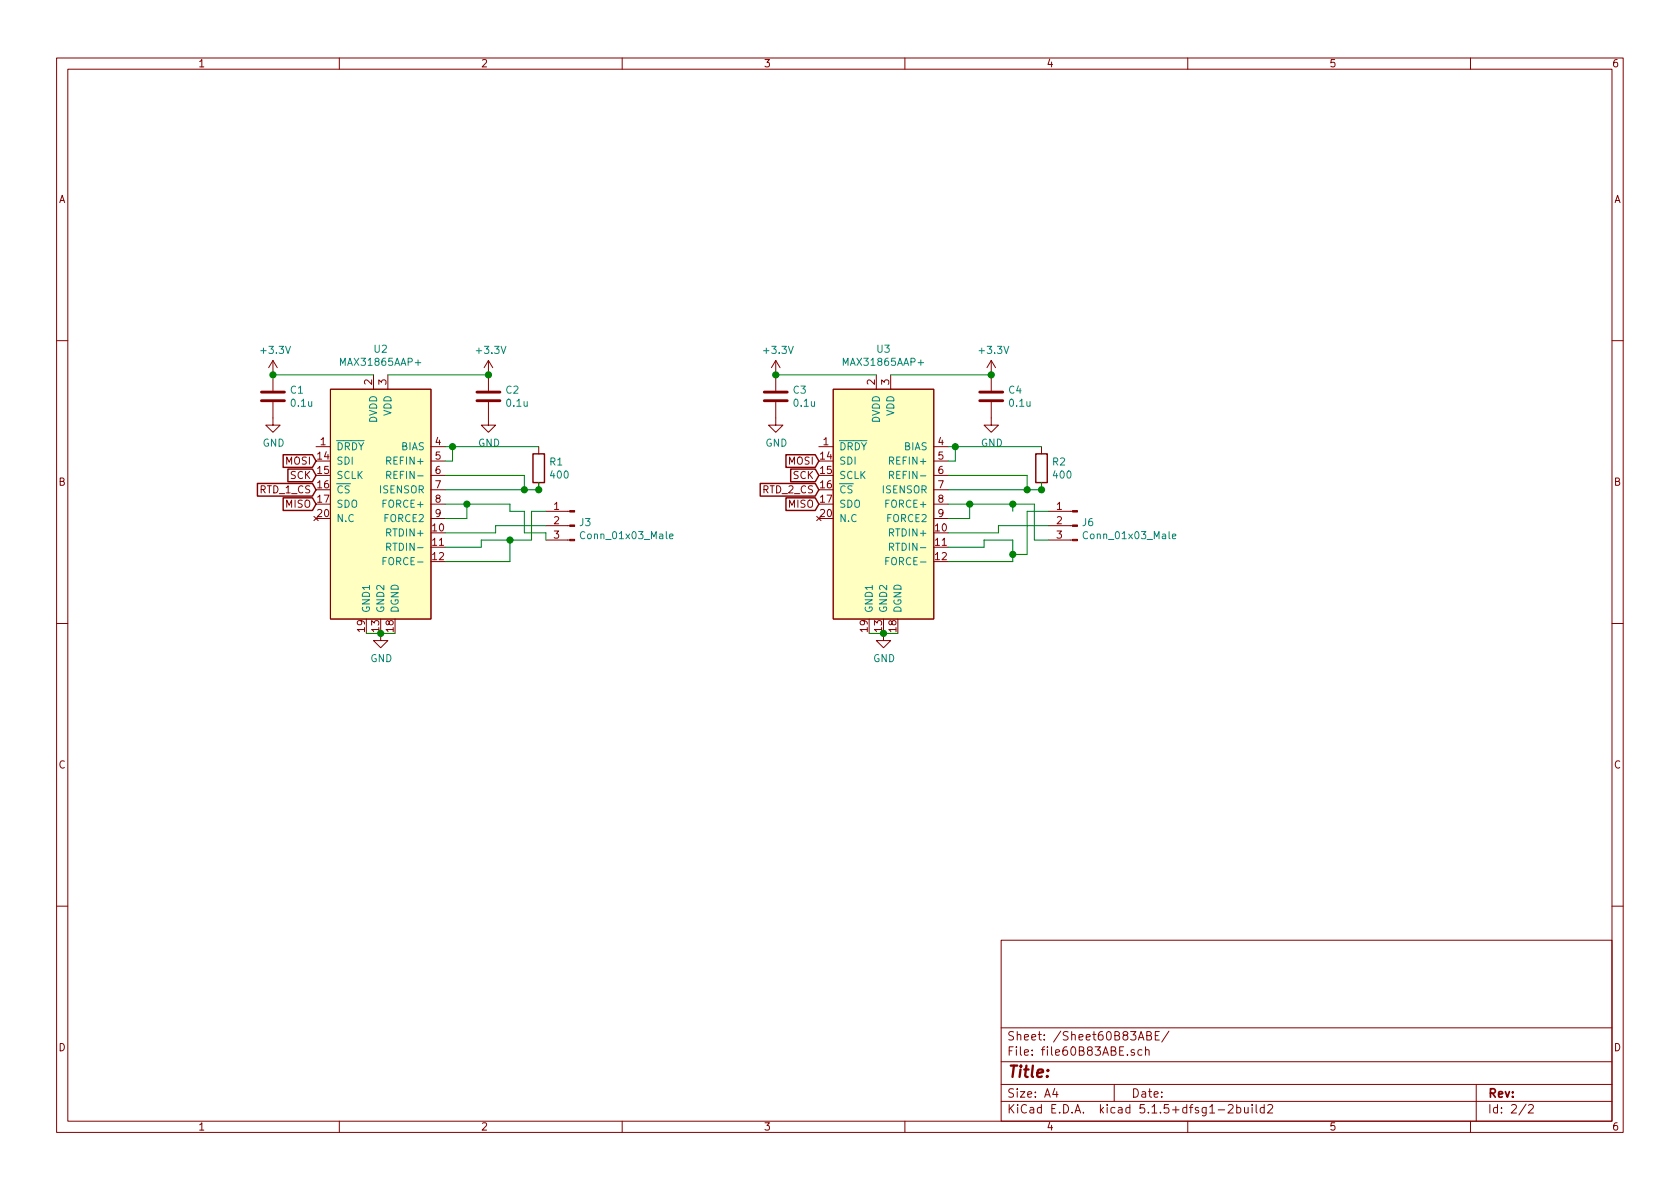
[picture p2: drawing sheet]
<svg xmlns="http://www.w3.org/2000/svg" width="297mm" height="210mm" viewBox="0 0 297 210" stroke-linecap="round" stroke-linejoin="round" font-family="sans-serif">
<g fill="none" stroke="#840000" stroke-width=".18">
<path d="M10 10.3h277v189.9h-277zM12 12.2h273v186.1h-273zM60 10.3v1.9M110 10.3v1.9M160 10.3v1.9M210 10.3v1.9M260 10.3v1.9M10 60.2h2M48.3 71.1v4.1h1.2l-1.2 1.2-1.3-1.2h1.3M48.3 63.7v5.4M48.3 63.7l-.8 1.3M48.3 63.7l.7 1.3"/>
<path d="M55.9 79h2.5M58.4 68.8h17.8v40.7h-17.8zM66 66.3v2.5M68.6 66.3v2.5M76.2 79h2.5M86.4 71.1v4.1h1.2l-1.2 1.2-1.3-1.2h1.3M86.4 63.7v5.4M86.4 63.7l-.8 1.3M86.4 63.7l.7 1.3M95.2 79v1.3M137.2 71.1v4.1h1.2l-1.2 1.2-1.3-1.2h1.3M137.2 63.7l-.8 1.3"/>
<path d="M137.2 63.7v5.4M137.2 63.7l.7 1.3M144.8 79h2.5M147.3 68.8h17.8v40.7h-17.8zM154.9 66.3v2.5M157.5 66.3v2.5M165.1 79h2.5M175.3 71.1v4.1h1.2l-1.2 1.2-1.3-1.2h1.3M175.3 63.7l-.8 1.3M175.3 63.7v5.4M175.3 63.7l.7 1.3M184.1 79v1.3"/>
<path d="M285 60.2h2M55.5 91.3l.8 .8M56.3 91.3l-.8 .8M76.2 81.5h2.5M76.2 84.1h2.5M76.2 86.6h2.5M76.2 89.1h2.5M76.2 91.7h2.5M95.2 85.3v1.3M96.5 95.5h4.2M96.5 93h4.2M96.5 90.4h4.2"/>
<path d="M144.4 91.3l.8 .8M145.2 91.3l-.8 .8M165.1 81.5h2.5M165.1 84.1h2.5M165.1 86.6h2.5M165.1 89.1h2.5M165.1 91.7h2.5M184.1 85.3v1.3M185.4 95.5h4.2M185.4 93h4.2M185.4 90.4h4.2M10 110.3h2"/>
<path d="M67.3 112v1.3h1.3l-1.3 1.2-1.3-1.2h1.3M156.2 112v1.3h1.3l-1.3 1.2-1.3-1.2h1.3M285 110.3h2M10 160.2h2M177 166.3h108v32h-108zM285 160.2h2M60 198.3v1.9M110 198.3v1.9M160 198.3v1.9M177 194.8h108M177 191.8h108M177 187.8h108"/>
<path d="M177 181.8h108M186.5 192.5l-.4 1h1M186.8 193v1M197 191.8v3M200.6 185.7l-.4-.1-.2 .2 .1 .2 .5 .2v.3h-.6M201.3 183.9l.5-1.5 .5 1.5M201.9 185.7l-.4-.1-.3 .3 .1 .6h.6M202.5 185.7l.3-.1 .3 .1 .1 .9M202.5 185.1v1.5M202.8 183.1l.7-.1v-.4l-.2-.2h-.5v1.5h.5l.3-.1v-.4l-.1-.2-.2-.1M204.3 183.1h.4M205 182.4h-.7v1.5h.7"/>
<path d="M206.7 182.3l-1.3 2M210 198.3v1.9M215.4 196.3h1.1M217.2 195.5l.2-.2h.4l.2 .5-.9 1h.9M218.7 195.9l.4-.1 .3 .3-.1 .6h-.6M218.7 195.3v1.5M220 195.8l.1 .9 .3 .1 .3-.1M220.7 195.8v1M221.4 195.3v.2M221.4 195.8v1M222.1 195.3v1.3l.2 .2M223.5 195.9l-.4-.1-.3 .3 .1 .6 .2 .1 .4-.1"/>
<path d="M223.5 195.3v1.5M224.2 195.5l.2-.2h.3l.3 .5-.9 1h.9M260 198.3v1.9M261 191.8v6.5M269.8 195.2l-1.2 2M270.3 195.5l.2-.2h.3l.3 .5-.9 1h.9"/>
</g>
<g fill="#ffffc2" stroke="#ffffc2" stroke-width=".18">
<path d="M58.4 68.8h17.8v40.7h-17.8z"/>
<path d="M147.3 68.8h17.8v40.7h-17.8z"/>
</g>
<g fill="none" stroke="#008484" stroke-width=".18">
<path d="M73.4 64.1h1M162.3 64.1h1M67.7 99.2h.4M68.3 98.6h-.6v1.3M68.4 96.7h.6l.1-.2-.1-.3-.1-.1h-.5v1.2M68.4 84h.6l.1-.2-.1-.3-.1-.1h-.5v1.2M68.7 96.7l.4 .6M68.7 84l.4 .6M118.4 94.8l.6-.1-.1-.2-.3-.1-.2 .2 .1 .6h.4M156.6 99.2h.4M157.2 98.6h-.6v1.3M157.3 96.7h.6l.1-.2-.1-.3-.1-.1h-.5v1.2"/>
<path d="M157.3 84h.6l.1-.2-.1-.3-.1-.1h-.5v1.2M157.6 96.7l.4 .6M157.6 84l.4 .6M207.3 94.8l.6-.1-.1-.2-.3-.1-.2 .2 .1 .6h.4"/>
</g>
<g fill="#840000" stroke="#840000" stroke-width=".18">
<path d="M100.7 95.4h.9v.2h-.9z"/>
<path d="M100.7 92.8h.9v.3h-.9z"/>
<path d="M100.7 90.3h.9v.2h-.9z"/>
<path d="M189.6 95.4h.9v.2h-.9z"/>
<path d="M189.6 92.8h.9v.3h-.9z"/>
<path d="M189.6 90.3h.9v.2h-.9z"/>
</g>
<path d="M45.5 85.5h9.7l.7 1.1-.7 1.1h-9.7zM50.1 80.4h5.1l.7 1.1-.7 1.1h-5.1zM50.1 88h5.1l.7 1.1-.7 1.2h-5.1zM50.9 83h4.3l.7 1.1-.7 1.1h-4.3zM94.2 80.3h2.1v5h-2.1zM134.4 85.5h9.7l.7 1.1-.7 1.1h-9.7zM139 80.4h5.1l.7 1.1-.7 1.1h-5.1zM139 88h5.1l.7 1.1-.7 1.2h-5.1zM139.8 83h4.3l.7 1.1-.7 1.1h-4.3zM183.1 80.3h2.1v5h-2.1z" fill="none" stroke="#840000" stroke-width=".25"/>
<path d="M46.2 70.9h4.1M46.2 69.3h4.1M84.3 70.9h4.1M84.3 69.3h4.1M135.1 70.9h4.1M135.1 69.3h4.1M173.2 70.9h4.1M173.2 69.3h4.1" fill="none" stroke="#840000" stroke-width=".51"/>
<g fill="none" stroke="#008400" stroke-width=".18">
<path d="M48.3 66.3h17.7M68.6 66.3h17.8M78.7 79h16.5M80 79v2.5h-1.3M137.2 66.3h17.7M157.5 66.3h17.8M167.6 79h16.5M168.9 79v2.5h-1.3M78.7 89.1h11.5v1.3h2.5v3.8h3.8v1.3M78.7 84.1h14v2.5M82.5 89.1v2.6h-3.8M90.2 95.5v3.8h-11.5"/>
<path d="M95.2 85.3v1.3h-16.5M96.5 90.4h-2.5v5.1h-8.9v1.3h-6.4M96.5 93h-8.9v1.2h-8.9M167.6 96.8h6.4v-1.3h5.1v3.8h-11.5M167.6 89.1h15.3v6.4h2.5M167.6 84.1h14v2.5M171.4 89.1v2.6h-3.8M179.1 89.1v1.3M184.1 85.3v1.3h-16.5M185.4 90.4h-3.8v7.6h-2.5M185.4 93h-8.9v1.2h-8.9M64.8 112h5"/>
<path d="M153.7 112h5"/>
</g>
<g fill="#008400" stroke="#008400" stroke-width=".25">
<circle cx="95.3" cy="86.6" r=".51"/>
<circle cx="82.6" cy="89.1" r=".51"/>
<circle cx="179.1" cy="89.1" r=".51"/>
<circle cx="181.6" cy="86.6" r=".51"/>
<circle cx="171.5" cy="89.1" r=".51"/>
<circle cx="48.3" cy="66.3" r=".51"/>
<circle cx="86.4" cy="66.3" r=".51"/>
<circle cx="179.1" cy="98" r=".51"/>
<circle cx="67.3" cy="112" r=".51"/>
<circle cx="175.3" cy="66.3" r=".51"/>
<circle cx="80" cy="79" r=".51"/>
<circle cx="92.7" cy="86.6" r=".51"/>
<circle cx="90.2" cy="95.5" r=".51"/>
<circle cx="168.9" cy="79" r=".51"/>
<circle cx="184.2" cy="86.6" r=".51"/>
<circle cx="156.2" cy="112" r=".51"/>
<circle cx="137.2" cy="66.3" r=".51"/>
</g>
<text font-size="2.8" fill="#840000" x="178" y="190.5">Title:</text>
<g font-size="2.1" fill="#840000">
<text x="178" y="184">Sheet: /Sheet60B83ABE/</text>
<text x="178" y="186.7">File: file60B83ABE.sch</text>
<text x="178" y="196.9">KiCad E.D.A. kicad 5.1.5+dfsg1-2build2</text>
<text x="178" y="194.1">Size: A4</text>
<text x="200" y="194.1">Date:</text>
<text x="263" y="194.1">Rev:</text>
<text x="263" y="196.9">Id: 2/2</text>
</g>
<g font-size="1.8" fill="#840000">
<text x="35" y="11.9">1</text>
<text x="85" y="11.9">2</text>
<text x="135" y="11.9">3</text>
<text x="185" y="11.9">4</text>
<text x="235" y="11.9">5</text>
<text x="285" y="11.9">6</text>
<text x="10.4" y="35.9">A</text>
<text x="285.4" y="35.9">A</text>
<text x="65.8" y="68" transform="rotate(-90 65.8 68)">2</text>
<text x="68.3" y="68" transform="rotate(-90 68.3 68)">3</text>
<text x="154.7" y="68" transform="rotate(-90 154.7 68)">2</text>
<text x="157.2" y="68" transform="rotate(-90 157.2 68)">3</text>
<text x="50.6" y="82.2">MOSI</text>
<text x="56.2" y="81.3">14</text>
<text x="56.2" y="83.8">15</text>
<text x="56.7" y="78.7">1</text>
<text x="77" y="78.7">4</text>
<text x="77" y="81.3">5</text>
<text x="77" y="83.8">6</text>
<text x="139.5" y="82.2">MOSI</text>
<text x="145.1" y="81.3">14</text>
<text x="145.1" y="83.8">15</text>
<text x="145.6" y="78.7">1</text>
<text x="165.9" y="78.7">4</text>
<text x="165.9" y="81.3">5</text>
<text x="165.9" y="83.8">6</text>
<text x="10.4" y="85.9">B</text>
<text x="46.1" y="87.2">RTD_1_CS</text>
<text x="50.6" y="89.8">MISO</text>
<text x="51.4" y="84.7">SCK</text>
<text x="56.2" y="86.4">16</text>
<text x="56.2" y="88.9">17</text>
<text x="77" y="86.4">7</text>
<text x="77" y="88.9">8</text>
<text x="135" y="87.2">RTD_2_CS</text>
<text x="139.5" y="89.8">MISO</text>
<text x="140.3" y="84.7">SCK</text>
<text x="145.1" y="86.4">16</text>
<text x="145.1" y="88.9">17</text>
<text x="165.9" y="86.4">7</text>
<text x="165.9" y="88.9">8</text>
<text x="285.4" y="85.9">B</text>
<text x="56.2" y="91.4">20</text>
<text x="76.5" y="94">10</text>
<text x="77" y="91.4">9</text>
<text x="97.9" y="90.2">1</text>
<text x="97.9" y="92.7">2</text>
<text x="97.9" y="95.2">3</text>
<text x="145.1" y="91.4">20</text>
<text x="165.4" y="94">10</text>
<text x="165.9" y="91.4">9</text>
<text x="186.8" y="90.2">1</text>
<text x="186.8" y="92.7">2</text>
<text x="186.8" y="95.2">3</text>
<text x="76.5" y="96.5">11</text>
<text x="76.5" y="99.1">12</text>
<text x="165.4" y="96.5">11</text>
<text x="165.4" y="99.1">12</text>
<text x="64.5" y="111.7" transform="rotate(-90 64.5 111.7)">19</text>
<text x="67.1" y="111.7" transform="rotate(-90 67.1 111.7)">13</text>
<text x="69.6" y="111.7" transform="rotate(-90 69.6 111.7)">18</text>
<text x="153.4" y="111.7" transform="rotate(-90 153.4 111.7)">19</text>
<text x="156" y="111.7" transform="rotate(-90 156 111.7)">13</text>
<text x="158.5" y="111.7" transform="rotate(-90 158.5 111.7)">18</text>
<text x="10.4" y="135.9">C</text>
<text x="285.4" y="135.9">C</text>
<text x="10.4" y="185.9">D</text>
<text x="285.4" y="185.9">D</text>
<text x="35" y="199.9">1</text>
<text x="85" y="199.9">2</text>
<text x="135" y="199.9">3</text>
<text x="185" y="199.9">4</text>
<text x="235" y="199.9">5</text>
<text x="285" y="199.9">6</text>
</g>
<g font-size="1.8" fill="#008484">
<text x="46.3" y="62.6">+3.3V</text>
<text x="60.5" y="64.7">MAX31865AAP+</text>
<text x="66.2" y="62.4">U2</text>
<text x="84.4" y="62.6">+3.3V</text>
<text x="135.2" y="62.6">+3.3V</text>
<text x="149.4" y="64.7">MAX31865AAP+</text>
<text x="155.1" y="62.4">U3</text>
<text x="173.3" y="62.6">+3.3V</text>
<text x="51.4" y="69.6">C1</text>
<text x="51.6" y="71.9">0.1u</text>
<text x="89.5" y="69.6">C2</text>
<text x="89.7" y="71.9">0.1u</text>
<text x="140.3" y="69.6">C3</text>
<text x="140.5" y="71.9">0.1u</text>
<text x="178.4" y="69.6">C4</text>
<text x="178.6" y="71.9">0.1u</text>
<text x="66.7" y="74.8" transform="rotate(-90 66.7 74.8)">DVDD</text>
<text x="69.2" y="73.6" transform="rotate(-90 69.2 73.6)">VDD</text>
<text x="155.6" y="74.8" transform="rotate(-90 155.6 74.8)">DVDD</text>
<text x="158.1" y="73.6" transform="rotate(-90 158.1 73.6)">VDD</text>
<text x="46.4" y="79">GND</text>
<text x="59.4" y="79.6">DRDY</text>
<text x="59.4" y="82.2">SDI</text>
<text x="68.8" y="82.2">REFIN+</text>
<text x="71" y="79.6">BIAS</text>
<text x="84.5" y="79">GND</text>
<text x="97.2" y="82.3">R1</text>
<text x="135.3" y="79">GND</text>
<text x="148.3" y="79.6">DRDY</text>
<text x="148.3" y="82.2">SDI</text>
<text x="157.7" y="82.2">REFIN+</text>
<text x="159.9" y="79.6">BIAS</text>
<text x="173.4" y="79">GND</text>
<text x="186.1" y="82.3">R2</text>
<text x="59.4" y="84.7">SCLK</text>
<text x="59.4" y="87.2">CS</text>
<text x="59.4" y="89.8">SDO</text>
<text x="67.2" y="87.2">ISENSOR</text>
<text x="68" y="89.8">FORCE+</text>
<text x="69.3" y="84.7">REFIN-</text>
<text x="97.4" y="84.6">400</text>
<text x="148.3" y="84.7">SCLK</text>
<text x="148.3" y="87.2">CS</text>
<text x="148.3" y="89.8">SDO</text>
<text x="156.1" y="87.2">ISENSOR</text>
<text x="156.9" y="89.8">FORCE+</text>
<text x="158.2" y="84.7">REFIN-</text>
<text x="186.3" y="84.6">400</text>
<text x="59.4" y="92.3">N.C</text>
<text x="68" y="92.3">FORCE2</text>
<text x="68.8" y="94.9">RTDIN+</text>
<text x="102.5" y="93">J3</text>
<text x="103.1" y="95.3">Conn_01x03_Male</text>
<text x="148.3" y="92.3">N.C</text>
<text x="156.9" y="92.3">FORCE2</text>
<text x="157.7" y="94.9">RTDIN+</text>
<text x="191.4" y="93">J6</text>
<text x="192" y="95.3">Conn_01x03_Male</text>
<text x="68.4" y="99.9">FORCE-</text>
<text x="69.2" y="97.4">RTDIN-</text>
<text x="157.3" y="99.9">FORCE-</text>
<text x="158.1" y="97.4">RTDIN-</text>
<text x="65.4" y="108.5" transform="rotate(-90 65.4 108.5)">GND1</text>
<text x="67.9" y="108.5" transform="rotate(-90 67.9 108.5)">GND2</text>
<text x="70.5" y="108.5" transform="rotate(-90 70.5 108.5)">DGND</text>
<text x="154.3" y="108.5" transform="rotate(-90 154.3 108.5)">GND1</text>
<text x="156.8" y="108.5" transform="rotate(-90 156.8 108.5)">GND2</text>
<text x="159.4" y="108.5" transform="rotate(-90 159.4 108.5)">DGND</text>
<text x="65.5" y="117.1">GND</text>
<text x="154.4" y="117.1">GND</text>
</g>
</svg>
